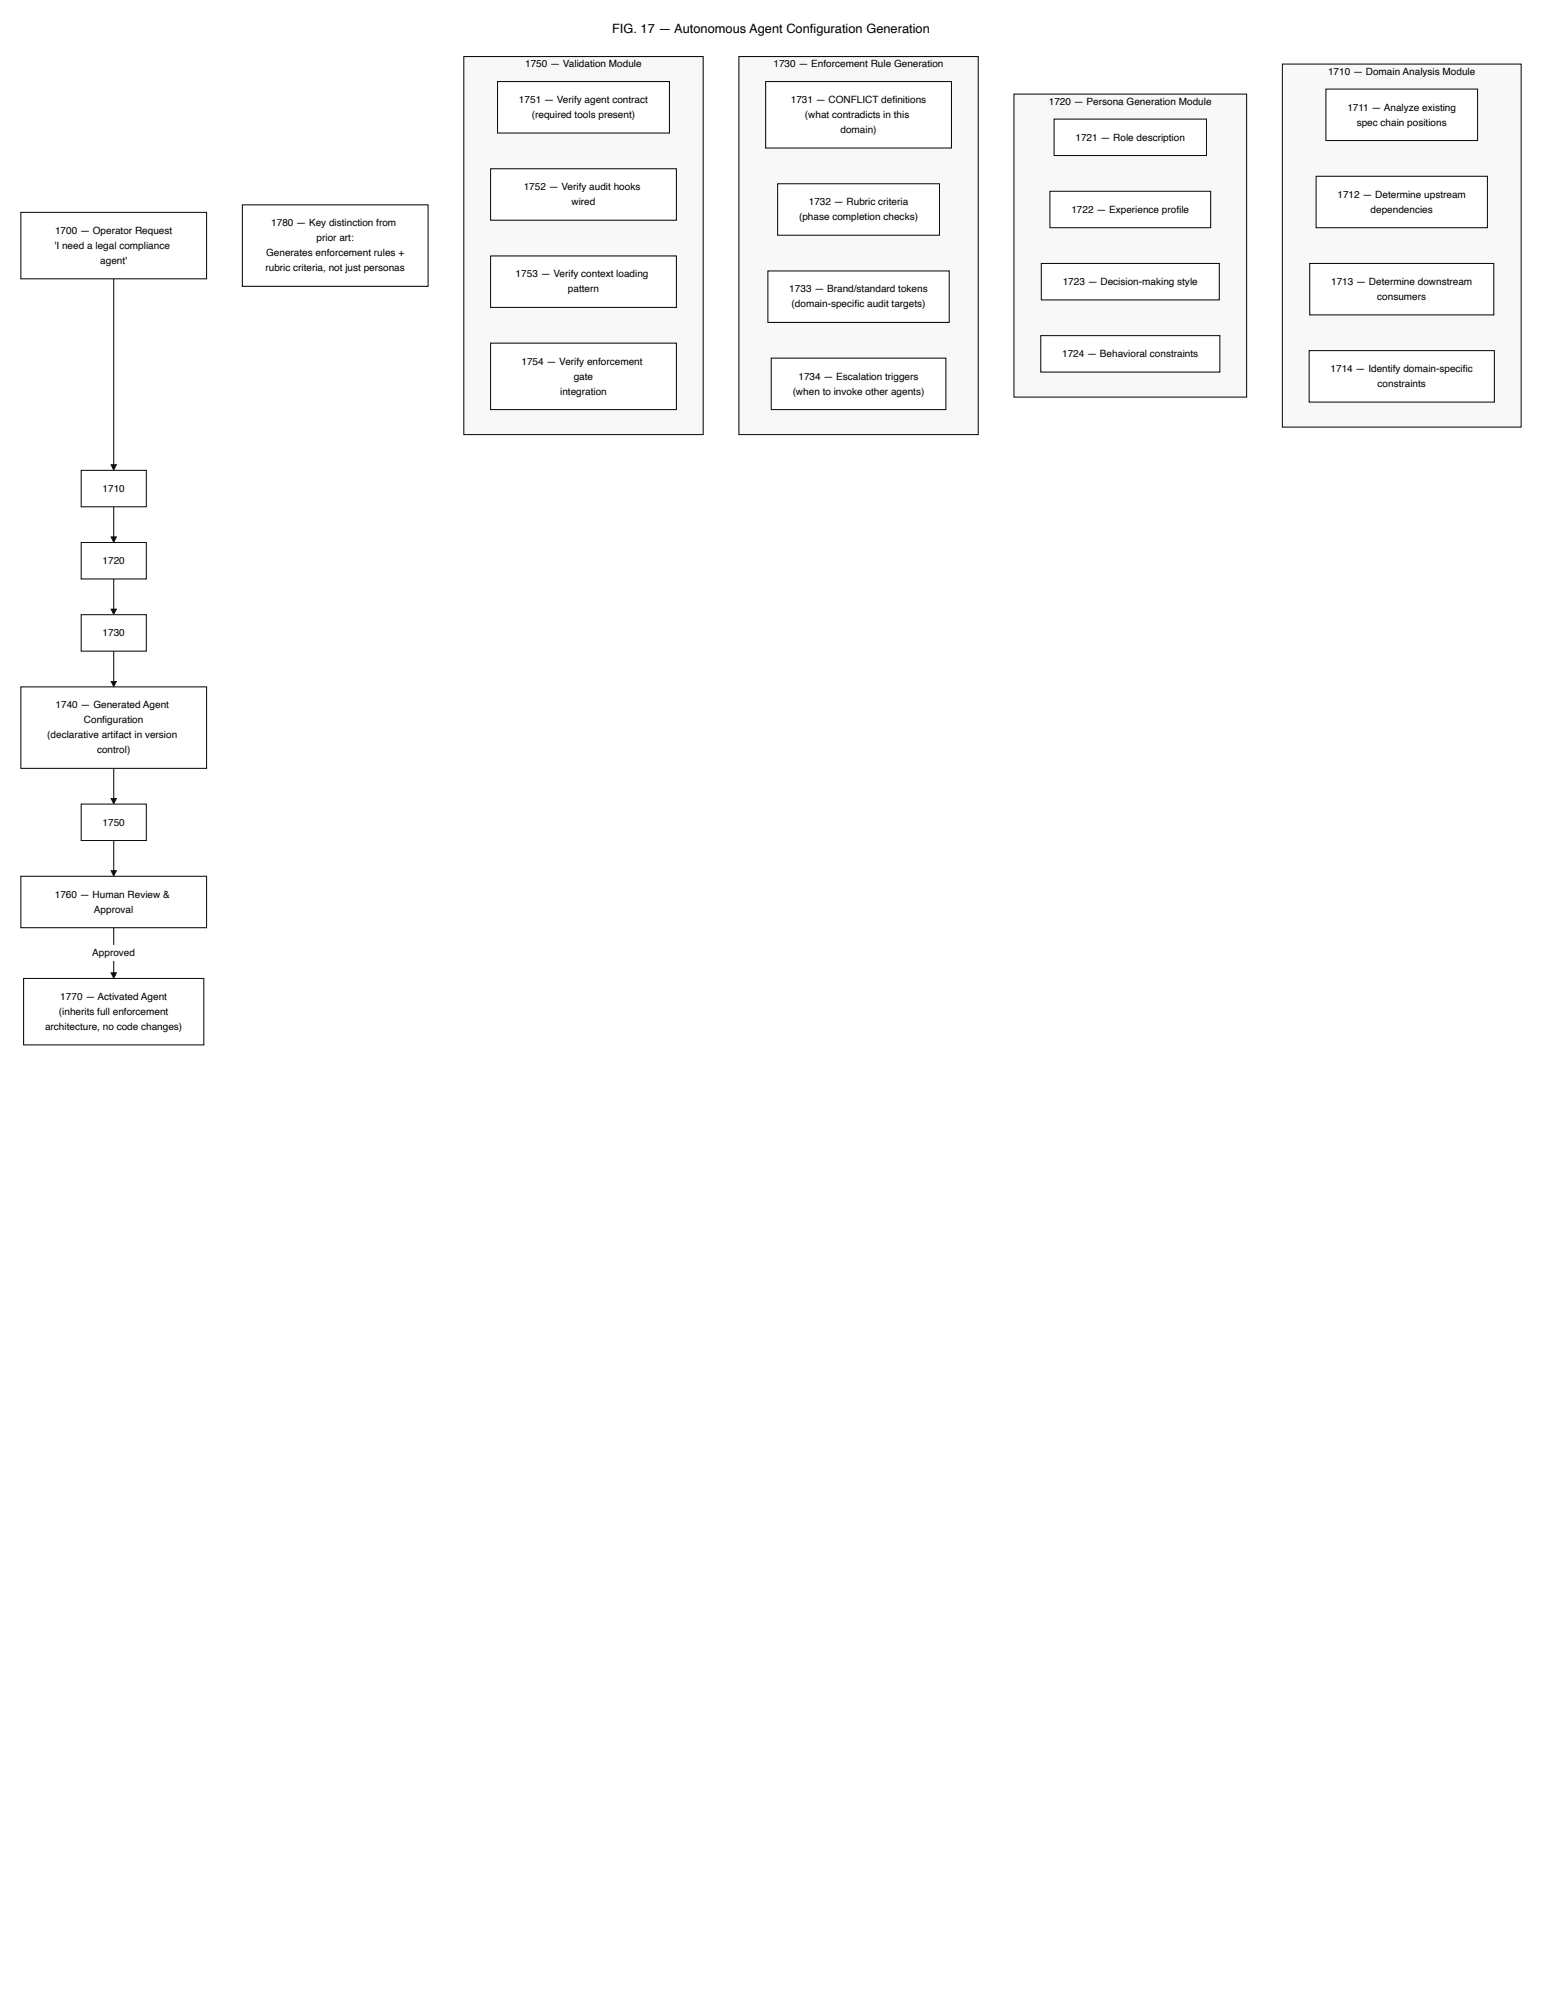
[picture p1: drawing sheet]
<svg xmlns="http://www.w3.org/2000/svg" width="216mm" height="279mm" viewBox="0 0 216 279" stroke-linecap="round" stroke-linejoin="round" font-family="sans-serif">
<path d="M15.9 39v26.4M15.9 70.9v4.6M15.9 81v4.6M15.9 91.1v4.6M15.9 107.6v4.6M15.9 117.7v4.6M15.9 129.9v6.7" fill="none" stroke="#000" stroke-width=".14"/>
<g fill="#000">
<path d="M15.5 65h.8l-.4 .8zM15.5 75.1h.8l-.4 .8zM15.5 85.2h.8l-.4 .8zM15.5 95.3h.8l-.4 .8zM15.5 111.8h.8l-.4 .8zM15.5 121.9h.8l-.4 .8zM15.5 136.2h.8l-.4 .8z"/>
<path d="M16.3 65.1v.1zM16.2 65.2l.1 .1zM16.2 65.2v.1zM16.1 65.3l.1 .1zM16.1 65.4v.1zM16.1 65.5v.1zM16 65.5l.1 .1zM16 65.6v.1zM16 65.7v.1zM15.9 65.7l.1 .1zM15.9 65.8h.1zM15.8 65.7l.1 .1zM15.8 65.7h.1zM15.8 65.6h.1zM15.7 65.5h.1zM15.7 65.4l.1 .1zM15.6 65.4h.2zM15.6 65.3h.1zM15.6 65.2l.1 .1zM15.5 65.2h.1zM15.5 65.1h.1zM15.5 65l.1 .1zM15.6 65l.1 .1zM15.7 65v.1zM15.7 65l.1 .1zM15.8 65l.1 .1zM15.9 65l.1 .1zM16 65l.1 .1zM16.1 65v.1zM16.1 65l.1 .1zM16.2 65l.1 .1zM16.3 65h.1l-.1 .1z"/>
<path d="M16.3 75.2v.1zM16.2 75.3l.1 .1zM16.2 75.3v.1zM16.1 75.4l.1 .1zM16.1 75.5v.1zM16.1 75.6v.1zM16 75.6l.1 .1zM16 75.7v.1zM16 75.8v.1zM15.9 75.8l.1 .1zM15.9 75.9h.1zM15.8 75.8l.1 .1zM15.8 75.8h.1zM15.8 75.7h.1zM15.7 75.6l.1 .1zM15.7 75.5l.1 .1zM15.6 75.5h.2zM15.6 75.4h.1zM15.6 75.3l.1 .1zM15.5 75.3h.1zM15.5 75.2h.1zM15.5 75.1l.1 .1zM15.6 75.1l.1 .1zM15.7 75.1v.1zM15.7 75.1l.1 .1zM15.8 75.1l.1 .1zM15.9 75.1l.1 .1zM16 75.1l.1 .1zM16.1 75.1v.1zM16.1 75.1l.1 .1zM16.2 75.1l.1 .1zM16.3 75.1h.1l-.1 .1z"/>
<path d="M16.3 85.3v.1zM16.2 85.4l.1 .1zM16.2 85.4v.1zM16.1 85.5l.1 .1zM16.1 85.6v.1zM16.1 85.7v.1zM16 85.7l.1 .1zM16 85.8v.1zM16 85.9v.1zM15.9 85.9l.1 .2zM15.9 86l.1 .1zM15.8 85.9l.1 .1zM15.8 85.9h.1zM15.8 85.8h.1zM15.7 85.7l.1 .1zM15.7 85.6l.1 .1zM15.6 85.6h.2zM15.6 85.5h.1zM15.6 85.4l.1 .1zM15.5 85.4h.1zM15.5 85.3h.1zM15.5 85.2l.1 .1zM15.6 85.2l.1 .1zM15.7 85.2v.1zM15.7 85.2l.1 .1zM15.8 85.2l.1 .1zM15.9 85.2l.1 .1zM16 85.2l.1 .1zM16.1 85.2v.1zM16.1 85.2l.1 .1zM16.2 85.2l.1 .1zM16.3 85.2h.1l-.1 .1z"/>
<path d="M16.3 95.4v.1zM16.2 95.5l.1 .1zM16.2 95.5v.2zM16.1 95.6l.1 .1zM16.1 95.7v.1zM16.1 95.8v.1zM16 95.8l.1 .1zM16 95.9v.1zM16 96v.1zM15.9 96l.1 .2zM15.9 96.1l.1 .1zM15.8 96l.1 .1zM15.8 96h.1zM15.8 95.9h.1zM15.7 95.8l.1 .1zM15.7 95.8h.1zM15.6 95.7h.2zM15.6 95.6h.1zM15.6 95.5l.1 .1zM15.5 95.5h.1zM15.5 95.4h.1zM15.5 95.3l.1 .1zM15.6 95.3l.1 .1zM15.7 95.3v.1zM15.7 95.3l.1 .1zM15.8 95.3l.1 .1zM15.9 95.3l.1 .1zM16 95.3l.1 .1zM16.1 95.3v.1zM16.1 95.3l.1 .1zM16.2 95.3l.1 .1zM16.3 95.3h.1l-.1 .1z"/>
<path d="M16.3 111.8v.1zM16.2 111.9l.1 .1zM16.2 112v.1zM16.1 112l.1 .1zM16.1 112.1v.1zM16.1 112.2v.1zM16 112.2l.1 .1zM16 112.3v.1zM16 112.4v.1zM15.9 112.5l.1 .1zM15.9 112.5l.1 .1zM15.8 112.4l.1 .1zM15.8 112.4h.1zM15.8 112.3h.1zM15.7 112.2l.1 .1zM15.7 112.2h.1zM15.6 112.1h.2zM15.6 112h.1zM15.6 111.9l.1 .1zM15.5 111.9h.1zM15.5 111.8h.1zM15.5 111.7l.1 .1zM15.6 111.7l.1 .1zM15.7 111.7v.1zM15.7 111.7l.1 .1zM15.8 111.7l.1 .1zM15.9 111.7l.1 .1zM16 111.7l.1 .1zM16.1 111.7v.1zM16.1 111.7l.1 .1zM16.2 111.7l.1 .1zM16.3 111.7h.1l-.1 .1z"/>
<path d="M16.3 121.9v.1zM16.2 122l.1 .1zM16.2 122.1v.1zM16.1 122.1l.1 .1zM16.1 122.2v.1zM16.1 122.3v.1zM16 122.3l.1 .1zM16 122.4v.1zM16 122.5v.1zM15.9 122.6l.1 .1zM15.9 122.6l.1 .1zM15.8 122.5l.1 .1zM15.8 122.5h.1zM15.8 122.4h.1zM15.7 122.3l.1 .1zM15.7 122.3h.1zM15.6 122.2h.2zM15.6 122.1l.1 .1zM15.6 122l.1 .1zM15.5 122h.1zM15.5 121.9h.1zM15.5 121.8l.1 .1zM15.6 121.8l.1 .1zM15.7 121.8v.1zM15.7 121.8l.1 .1zM15.8 121.8l.1 .1zM15.9 121.8l.1 .1zM16 121.8l.1 .1zM16.1 121.8v.1zM16.1 121.8l.1 .1zM16.2 121.8l.1 .1zM16.3 121.8h.1l-.1 .1z"/>
<path d="M16.3 136.2v.1zM16.2 136.3l.1 .1zM16.2 136.4v.1zM16.1 136.4l.1 .1zM16.1 136.5v.1zM16.1 136.6v.1zM16 136.6l.1 .2zM16 136.7v.1zM16 136.8v.1zM15.9 136.9l.1 .1zM15.9 136.9l.1 .1zM15.8 136.9h.1zM15.8 136.8h.1zM15.8 136.7h.1zM15.7 136.6l.1 .1zM15.7 136.6h.1zM15.6 136.5h.2zM15.6 136.4l.1 .1zM15.6 136.4h.1zM15.5 136.3h.1zM15.5 136.2h.1zM15.5 136.1l.1 .1zM15.6 136.1l.1 .1zM15.7 136.1v.1zM15.7 136.1l.1 .1zM15.8 136.1l.1 .1zM15.9 136.1l.1 .1zM16 136.1l.1 .1zM16.1 136.1v.1zM16.1 136.1l.1 .1zM16.2 136.1l.1 .1zM16.3 136.1h.1l-.1 .2z"/>
</g>
<g fill="#fff">
<path d="M12.9 132.4h6v2.1h-6z"/>
<path d="M2.9 29.7h26v9.3h-26z"/>
</g>
<path d="M2.9 29.7h26v9.3h-26z" fill="none" stroke="#000" stroke-width=".14"/>
<path d="M11.4 65.8h9.1v5.1h-9.1z" fill="#fff"/>
<path d="M11.4 65.8h9.1v5.1h-9.1z" fill="none" stroke="#000" stroke-width=".14"/>
<path d="M11.4 75.9h9.1v5.1h-9.1z" fill="#fff"/>
<path d="M11.4 75.9h9.1v5.1h-9.1z" fill="none" stroke="#000" stroke-width=".14"/>
<path d="M11.4 86h9.1v5.1h-9.1z" fill="#fff"/>
<path d="M11.4 86h9.1v5.1h-9.1z" fill="none" stroke="#000" stroke-width=".14"/>
<path d="M2.9 96.1h26v11.5h-26z" fill="#fff"/>
<path d="M2.9 96.1h26v11.5h-26z" fill="none" stroke="#000" stroke-width=".14"/>
<path d="M11.4 112.6h9.1v5.1h-9.1z" fill="#fff"/>
<path d="M11.4 112.6h9.1v5.1h-9.1z" fill="none" stroke="#000" stroke-width=".14"/>
<path d="M2.9 122.7h26v7.2h-26z" fill="#fff"/>
<path d="M2.9 122.7h26v7.2h-26z" fill="none" stroke="#000" stroke-width=".14"/>
<path d="M3.3 137h25.2v9.3h-25.2z" fill="#fff"/>
<path d="M3.3 137h25.2v9.3h-25.2z" fill="none" stroke="#000" stroke-width=".14"/>
<path d="M33.9 28.7h26v11.4h-26z" fill="#fff"/>
<path d="M33.9 28.7h26v11.4h-26z" fill="none" stroke="#000" stroke-width=".14"/>
<path d="M64.9 7.9h33.6v52.9h-33.6z" fill="#f8f8f8"/>
<path d="M64.9 7.9h33.6v52.9h-33.6z" fill="none" stroke="#000" stroke-width=".14"/>
<path d="M69.7 11.4h24v7.2h-24z" fill="#fff"/>
<path d="M69.7 11.4h24v7.2h-24z" fill="none" stroke="#000" stroke-width=".14"/>
<path d="M68.7 23.6h26v7.2h-26z" fill="#fff"/>
<path d="M68.7 23.6h26v7.2h-26z" fill="none" stroke="#000" stroke-width=".14"/>
<path d="M68.7 35.8h26v7.2h-26z" fill="#fff"/>
<path d="M68.7 35.8h26v7.2h-26z" fill="none" stroke="#000" stroke-width=".14"/>
<path d="M68.7 48h26v9.3h-26z" fill="#fff"/>
<path d="M68.7 48h26v9.3h-26z" fill="none" stroke="#000" stroke-width=".14"/>
<path d="M103.5 7.9h33.5v52.9h-33.5z" fill="#f8f8f8"/>
<path d="M103.5 7.9h33.5v52.9h-33.5z" fill="none" stroke="#000" stroke-width=".14"/>
<path d="M107.2 11.4h26v9.3h-26z" fill="#fff"/>
<path d="M107.2 11.4h26v9.3h-26z" fill="none" stroke="#000" stroke-width=".14"/>
<path d="M108.9 25.7h22.6v7.2h-22.6z" fill="#fff"/>
<path d="M108.9 25.7h22.6v7.2h-22.6z" fill="none" stroke="#000" stroke-width=".14"/>
<path d="M107.5 37.9h25.4v7.2h-25.4z" fill="#fff"/>
<path d="M107.5 37.9h25.4v7.2h-25.4z" fill="none" stroke="#000" stroke-width=".14"/>
<path d="M108 50.1h24.4v7.2h-24.4z" fill="#fff"/>
<path d="M108 50.1h24.4v7.2h-24.4z" fill="none" stroke="#000" stroke-width=".14"/>
<path d="M142 13.2h32.5v42.4h-32.5z" fill="#f8f8f8"/>
<path d="M142 13.2h32.5v42.4h-32.5z" fill="none" stroke="#000" stroke-width=".14"/>
<path d="M147.6 16.7h21.3v5.1h-21.3z" fill="#fff"/>
<path d="M147.6 16.7h21.3v5.1h-21.3z" fill="none" stroke="#000" stroke-width=".14"/>
<path d="M147 26.8h22.5v5.1h-22.5z" fill="#fff"/>
<path d="M147 26.8h22.5v5.1h-22.5z" fill="none" stroke="#000" stroke-width=".14"/>
<path d="M145.8 36.9h24.9v5.1h-24.9z" fill="#fff"/>
<path d="M145.8 36.9h24.9v5.1h-24.9z" fill="none" stroke="#000" stroke-width=".14"/>
<path d="M145.7 47h25.1v5.1h-25.1z" fill="#fff"/>
<path d="M145.7 47h25.1v5.1h-25.1z" fill="none" stroke="#000" stroke-width=".14"/>
<path d="M179.5 9h33.5v50.8h-33.5z" fill="#f8f8f8"/>
<path d="M179.5 9h33.5v50.8h-33.5z" fill="none" stroke="#000" stroke-width=".14"/>
<path d="M185.6 12.5h21.3v7.2h-21.3z" fill="#fff"/>
<path d="M185.6 12.5h21.3v7.2h-21.3z" fill="none" stroke="#000" stroke-width=".14"/>
<path d="M184.3 24.7h24v7.2h-24z" fill="#fff"/>
<path d="M184.3 24.7h24v7.2h-24z" fill="none" stroke="#000" stroke-width=".14"/>
<path d="M183.4 36.9h25.8v7.2h-25.8z" fill="#fff"/>
<path d="M183.4 36.9h25.8v7.2h-25.8z" fill="none" stroke="#000" stroke-width=".14"/>
<path d="M183.3 49.1h25.9v7.2h-25.9z" fill="#fff"/>
<path d="M183.3 49.1h25.9v7.2h-25.9z" fill="none" stroke="#000" stroke-width=".14"/>
<text font-size="1.8" x="85.7" y="4.6">FIG. 17 — Autonomous Agent Confi guration Generation</text>
<g font-size="1.4">
<text x="73.5" y="9.4">1750 — Validation Module</text>
<text x="108.3" y="9.4">1730 — Enforcement Rule Generation</text>
<text x="185.9" y="10.5">1710 — Domain Analysis Module</text>
<text x="72.7" y="14.4">1751 — Verify agent contract</text>
<text x="74.5" y="16.5">(required tools present)</text>
<text x="110.7" y="14.4">1731 — CONFLICT defi nitions</text>
<text x="112.7" y="16.5">(what contradicts in this</text>
<text x="146.9" y="14.7">1720 — Persona Generation Module</text>
<text x="188.6" y="15.5">1711 — Analyze existing</text>
<text x="190" y="17.6">spec chain positions</text>
<text x="117.7" y="18.6">domain)</text>
<text x="150.6" y="19.7">1721 — Role description</text>
<text x="73.3" y="26.6">1752 — Verify audit hooks</text>
<text x="80" y="28.7">wired</text>
<text x="113.2" y="28.7">1732 — Rubric criteria</text>
<text x="150" y="29.8">1722 — Experience profi le</text>
<text x="187.3" y="27.7">1712 — Determine upstream</text>
<text x="191.9" y="29.8">dependencies</text>
<text x="7.7" y="34.8">'I need a legal compliance</text>
<text x="7.7" y="32.7">1700 — Operator Request</text>
<text x="37.3" y="35.9">Generates enforcement rules +</text>
<text x="38" y="31.7">1780 — Key distinction from</text>
<text x="44.3" y="33.8">prior art:</text>
<text x="111.9" y="30.8">(phase completion checks)</text>
<text x="14" y="36.9">agent'</text>
<text x="37.2" y="38">rubric criteria, not just personas</text>
<text x="72.2" y="38.8">1753 — Verify context loading</text>
<text x="79.5" y="40.9">pattern</text>
<text x="110.5" y="40.9">1733 — Brand/standard tokens</text>
<text x="148.8" y="39.9">1723 — Decision-making style</text>
<text x="186.4" y="39.9">1713 — Determine downstream</text>
<text x="192.8" y="42">consumers</text>
<text x="110.8" y="43">(domain-specifi c audit targets)</text>
<text x="73" y="51">1754 — Verify enforcement</text>
<text x="80.3" y="53.1">gate</text>
<text x="111.8" y="53.1">1734 — Escalation triggers</text>
<text x="148.7" y="50">1724 — Behavioral constraints</text>
<text x="186.3" y="52.1">1714 — Identify domain-specifi c</text>
<text x="78.4" y="55.2">integration</text>
<text x="111" y="55.2">(when to invoke other agents)</text>
<text x="192.9" y="54.2">constraints</text>
<text x="14.4" y="68.8">1710</text>
<text x="14.4" y="78.9">1720</text>
<text x="14.4" y="89">1730</text>
<text x="7.8" y="99.2">1740 — Generated Agent</text>
<text x="11.8" y="101.3">Confi guration</text>
<text x="6.6" y="103.4">(declarative artifact in version</text>
<text x="13.6" y="105.5">control)</text>
<text x="14.4" y="115.6">1750</text>
<text x="7.7" y="125.7">1760 — Human Review &amp;</text>
<text x="13.2" y="127.8">Approval</text>
<text x="12.9" y="133.9">Approved</text>
<text x="8.3" y="142.1">(inherits full enforcement</text>
<text x="8.4" y="140">1770 — Activated Agent</text>
<text x="6.3" y="144.2">architecture, no code changes)</text>
</g>
</svg>
